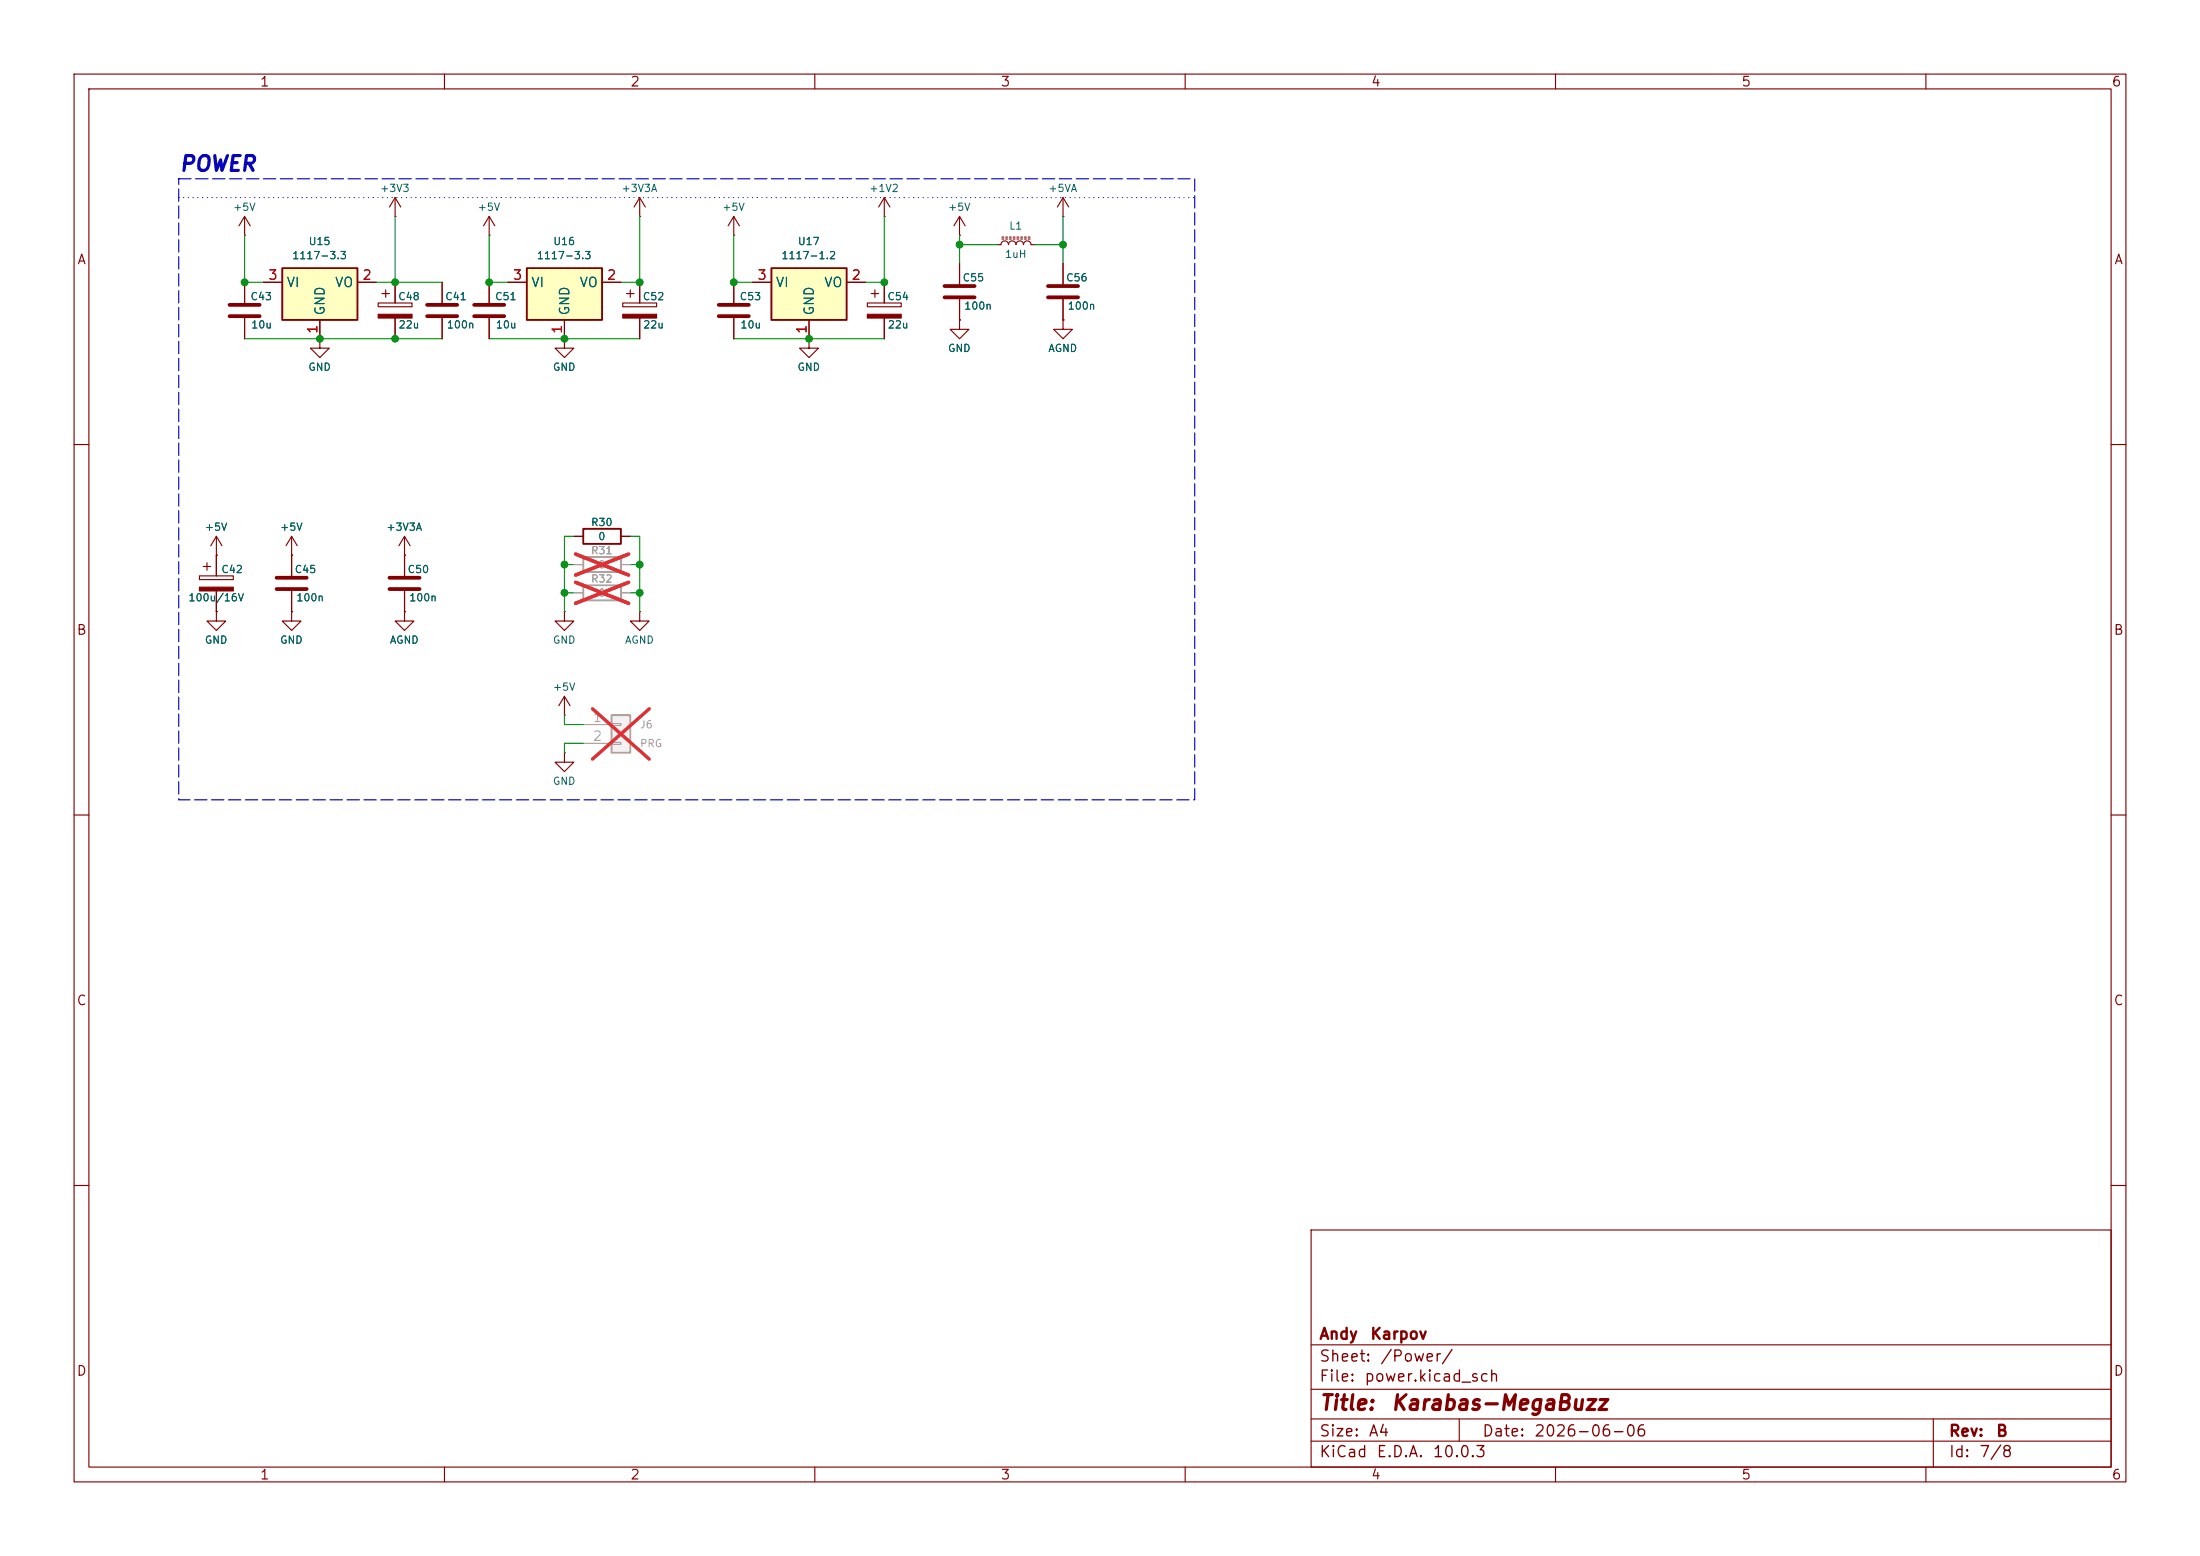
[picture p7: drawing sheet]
<svg xmlns="http://www.w3.org/2000/svg" width="297mm" height="210mm" viewBox="0 0 297 210" stroke-linecap="round" stroke-linejoin="round" font-family="sans-serif">
<g fill="none" stroke="#840000" stroke-width=".15">
<path d="M10 10h277v190h-277zM12 12h273v186h-273zM60 10v2M110 10v2M160 10v2M210 10v2M260 10v2M143.5 29.2h.1M143.5 26.7l-.8 1.2M143.5 26.7l.8 1.2M143.5 26.7v2.5M143.5 35.6v2.8"/>
<path d="M129.5 43.2v1.3h1.3l-1.3 1.2-1.2-1.2h1.2M129.5 43.2h.1M143.5 43.2v1.3h1.3l-1.3 1.2-1.3-1.2h1.3M143.5 43.2h.1M143.5 40.4v2.8M10 60h2M285 60h2M76.2 96.5h.1M76.2 94l-.8 1.3M76.2 94l.8 1.3M76.2 94v2.5M10 110h2"/>
<path d="M285 110h2M10 160h2M177 166h108v32h-108zM285 160h2M60 198v2M110 198v2M160 198v2M177 194.5h108M177 191.5h108M177 187.5h108M177 181.5h108M197 191.5v3"/>
<path d="M210 198v2M260 198v2M261 191.5v6.5"/>
</g>
<path d="M141.5 38.6h4M141.5 40.1h4" fill="none" stroke="#840000" stroke-width=".51"/>
<path d="M82.5 96.5h2.6v5.1h-2.6z" fill="#f0f0f0"/>
<path d="M82.5 96.5h2.6v5.1h-2.6z" fill="none" stroke="#a1a1a1" stroke-width=".25"/>
<path d="M78.7 97.8h3.8M82.5 97.7h1.3v.2h-1.3zM78.7 100.3h3.8M82.5 100.2h1.3v.3h-1.3z" fill="none" stroke="#a1a1a1" stroke-width=".15"/>
<path d="M80 95.7l7.7 6.8M87.7 95.7l-7.7 6.8" fill="none" stroke="#e12e31" stroke-width=".46"/>
<path d="M84.6 39.6h1M85.1 39.1v1M86.4 38.1v2.8M84.1 40.9h4.5v.5h-4.5zM86.4 42.9v2.8M86.4 82.6v1.2h1.2l-1.2 1.3-1.3-1.3h1.3M86.4 82.6h.1" fill="none" stroke="#840000" stroke-width=".15"/>
<path d="M84.1 42.4h4.5v.5h-4.5z" fill="#840000" stroke="#840000" stroke-width=".15"/>
<path d="M71.1 36.2h10.2v7h-10.2z" fill="#ffffc2"/>
<path d="M71.1 36.2h10.2v7h-10.2z" fill="none" stroke="#840000" stroke-width=".25"/>
<g fill="none" stroke="#840000" stroke-width=".15">
<path d="M68.6 38.1h2.5M81.3 38.1h2.5M99.1 31.8h.1M99.1 29.2v2.6M99.1 38.1v2.8M99.1 29.2l-.8 1.3M99.1 29.2l.7 1.3M129.5 31.8h.1M129.5 29.2v2.6M129.5 35.6v2.8M129.5 29.2l-.7 1.3M129.5 29.2l.8 1.3"/>
<path d="M76.2 43.2v2.5M99.1 42.9v2.8M109.2 45.7v1.3h1.3l-1.3 1.3-1.3-1.3h1.3M109.2 45.7h.1M129.5 40.4v2.8M76.2 82.6v1.2h1.3l-1.3 1.3-1.3-1.3h1.3M76.2 82.6h.1"/>
</g>
<path d="M127.5 38.6h4.1M97 41.1h4.1M97 42.7h4.1M127.5 40.1h4.1" fill="none" stroke="#840000" stroke-width=".51"/>
<path d="M104.1 36.2h10.2v7h-10.2z" fill="#ffffc2"/>
<path d="M104.1 36.2h10.2v7h-10.2zM78.7 71.4h5.1v2h-5.1z" fill="none" stroke="#840000" stroke-width=".25"/>
<g fill="none" stroke="#840000" stroke-width=".15">
<path d="M33 31.8h.1M33 29.2l-.7 1.3M33 29.2l.8 1.3M33 29.2v2.6M51.6 39.6h1M52.1 39.1v1M53.3 29.2h.1M53.3 26.7l-.7 1.2M53.3 26.7l.8 1.2M53.3 26.7v2.5M53.3 38.1v2.8M59.7 38.1v2.8"/>
<path d="M66 31.8h.1M66 29.2l-.7 1.3M66 29.2l.8 1.3M66 29.2v2.6M86.4 29.2h.1M86.4 26.7l-.8 1.2M86.4 26.7l.7 1.2M86.4 26.7v2.5M101.6 38.1h2.5M114.3 38.1h2.5M117.6 39.6h1M118.1 39.1v1"/>
<path d="M119.4 29.2h.1M119.4 26.7l-.8 1.2M119.4 26.7l.7 1.2M119.4 26.7v2.5M119.4 38.1v2.8M43.2 45.7v1.3h1.2l-1.2 1.3-1.3-1.3h1.3M43.2 45.7h.1M51.1 40.9h4.5v.5h-4.5zM53.3 42.9v2.8M59.7 42.9v2.8M76.2 45.7v1.3h1.3l-1.3 1.3-1.3-1.3h1.3M76.2 45.7h.1"/>
<path d="M109.2 43.2v2.5M117.1 40.9h4.6v.5h-4.6zM119.4 42.9v2.8M26.9 77.7h4.6v.5h-4.6zM27.4 76.5h1M27.9 75.9v1.1M29.2 74.9h.1M29.2 72.4l-.8 1.3M29.2 72.4l.8 1.3M29.2 72.4v5.3M29.2 79.8v2.8M39.4 74.9h.1"/>
<path d="M39.4 72.4l-.8 1.3M39.4 72.4l.7 1.3M39.4 72.4v5.3M39.4 79.8v2.8M54.6 74.9h.1M54.6 72.4v5.3M54.6 79.8v2.8M54.6 72.4l-.8 1.3M54.6 72.4l.8 1.3M77.5 72.4h1.2M83.8 72.4h1.3M29.2 82.6v1.2h1.3l-1.3 1.3-1.3-1.3h1.3"/>
<path d="M29.2 82.6h.1M39.4 82.6v1.2h1.2l-1.2 1.3-1.3-1.3h1.3M39.4 82.6h.1M54.6 82.6v1.2h1.3l-1.3 1.3-1.3-1.3h1.3M54.6 82.6h.1M76.2 101.6v1.3h1.3l-1.3 1.2-1.3-1.2h1.3M76.2 101.6h.1"/>
</g>
<path d="M57.7 41.1h4M57.7 42.7h4M37.3 78h4.1M37.3 79.5h4.1M52.6 78h4M52.6 79.5h4" fill="none" stroke="#840000" stroke-width=".51"/>
<g fill="#840000" stroke="#840000" stroke-width=".15">
<path d="M26.9 79.2h4.6v.6h-4.6z"/>
<path d="M117.1 42.4h4.6v.5h-4.6z"/>
<path d="M51.1 42.4h4.5v.5h-4.5z"/>
</g>
<path d="M78.7 75.2h5.1v2h-5.1zM78.7 79h5.1v2h-5.1z" fill="none" stroke="#a1a1a1" stroke-width=".25"/>
<path d="M77.5 76.2h1.2M83.8 76.2h1.3M77.5 80h1.2M83.8 80h1.3" fill="none" stroke="#a1a1a1" stroke-width=".15"/>
<path d="M77.7 74.8l7.2 2.8M77.7 78.6l7.2 2.8M84.9 74.8l-7.2 2.8M84.9 78.6l-7.2 2.8" fill="none" stroke="#e12e31" stroke-width=".46"/>
<path d="M38.1 36.2h10.2v7h-10.2z" fill="#ffffc2"/>
<path d="M38.1 36.2h10.2v7h-10.2z" fill="none" stroke="#840000" stroke-width=".25"/>
<g fill="none" stroke="#840000" stroke-width=".15">
<path d="M33 38.1v2.8M35.6 38.1h2.5M48.3 38.1h2.5M53.3 38.1v2.8M59.7 38.1v2.8M66 38.1v2.8M68.6 38.1h2.5M81.3 38.1h2.5M86.4 38.1v2.8M99.1 38.1v2.8M101.6 38.1h2.5M114.3 38.1h2.5"/>
<path d="M119.4 38.1v2.8M129.5 35.6v2.8M134.6 33h.5a.51 .51 0 0 1 .5-.5 .51 .51 0 0 1 .5 .5 .51 .51 0 0 1 .6-.5 .51 .51 0 0 1 .5 .5 .51 .51 0 0 1 .5-.5 .51 .51 0 0 1 .5 .5 .51 .51 0 0 1 .5-.5 .51 .51 0 0 1 .5 .5h.5M135.3 32.3h.2M135.3 32h.2M135.8 32.3h.2M135.8 32h.2M136.3 32.3h.2M136.3 32h.2M136.8 32.3h.2M136.8 32h.2M137.3 32.3h.2"/>
<path d="M137.3 32h.2M137.8 32.3h.2M137.8 32h.2M138.3 32.3h.3M138.3 32h.3M138.8 32.3h.3M138.8 32h.3M143.5 35.6v2.8M33 42.9v2.8M43.2 45.7h.1M43.2 43.2v2.5M53.3 42.9v2.8"/>
<path d="M59.7 42.9v2.8M66 42.9v2.8M76.2 45.7h.1M76.2 43.2v2.5M86.4 42.9v2.8M99.1 42.9v2.8M109.2 45.7h.1M109.2 43.2v2.5M119.4 42.9v2.8M129.5 43.2h.1M129.5 40.4v2.8M143.5 43.2h.1"/>
<path d="M143.5 40.4v2.8M29.2 74.9h.1M29.2 74.9v2.8M29.2 79.8v2.8M39.4 74.9h.1M39.4 74.9v2.8M39.4 79.8v2.8M54.6 74.9h.1M54.6 74.9v2.8M54.6 79.8v2.8M77.5 72.4h1.2M83.8 72.4h1.3"/>
<path d="M29.2 82.6h.1M39.4 82.6h.1M54.6 82.6h.1"/>
</g>
<path d="M31 41.1h4.1M31 42.7h4.1M64 41.1h4.1M64 42.7h4.1" fill="none" stroke="#840000" stroke-width=".51"/>
<path d="M24.1 26.7h137.2" fill="none" stroke="#0000c2" stroke-width=".15" stroke-dasharray="0 .6"/>
<g fill="none" stroke="#009600" stroke-width=".15">
<path d="M33 31.8v6.3h2.6M50.8 38.1h8.9M53.3 29.2v8.9M66 31.8v6.3h2.6M86.4 29.2v8.9h-2.6M99.1 31.8v6.3h2.5M119.4 29.2v8.9h-2.6M129.5 31.8v3.8M129.5 33h5.1M139.7 33h3.8M143.5 29.2v6.4M33 45.7h26.7"/>
<path d="M66 45.7h20.4M99.1 45.7h20.3M76.2 76.2h1.3M77.5 72.4h-1.3v10.2M85.1 72.4h1.3v10.2M85.1 76.2h1.3M76.2 96.5v1.3h2.5M76.2 80h1.3M85.1 80h1.3M78.7 100.3h-2.5v1.3"/>
</g>
<path d="M24.1 24.1h137.2v83.9h-137.2z" fill="none" stroke="#0000c2" stroke-width=".15" stroke-dasharray="1.7 .6"/>
<path d="M77.5 76.2h1.2M83.8 76.2h1.3M77.5 80h1.2M83.8 80h1.3" fill="none" stroke="#a1a1a1" stroke-width=".15"/>
<path d="M77.7 78.6l7.2 2.8M77.7 74.8l7.2 2.8M84.9 78.6l-7.2 2.8M84.9 74.8l-7.2 2.8" fill="none" stroke="#e12e31" stroke-width=".46"/>
<g fill="#009600" stroke="#009600" stroke-width=".14">
<circle cx="33" cy="38.1" r=".46"/>
<circle cx="43.2" cy="45.7" r=".46"/>
<circle cx="66" cy="38.1" r=".46"/>
<circle cx="53.3" cy="45.7" r=".46"/>
<circle cx="53.3" cy="38.1" r=".46"/>
<circle cx="86.4" cy="38.1" r=".46"/>
<circle cx="99.1" cy="38.1" r=".46"/>
<circle cx="143.5" cy="33" r=".46"/>
<circle cx="109.2" cy="45.7" r=".46"/>
<circle cx="119.4" cy="38.1" r=".46"/>
<circle cx="129.5" cy="33" r=".46"/>
<circle cx="86.4" cy="76.2" r=".46"/>
<circle cx="86.4" cy="80" r=".46"/>
<circle cx="76.2" cy="80" r=".46"/>
<circle cx="76.2" cy="76.2" r=".46"/>
<circle cx="76.2" cy="45.7" r=".46"/>
</g>
<text font-size="2" fill="#0000c2" x="24.1" y="23.6">POWER</text>
<g font-size="2" fill="#840000">
<text x="178" y="190.8">Title:</text>
<text x="187.7" y="190.8">Karabas-MegaBuzz</text>
</g>
<g font-size="1.5" fill="#840000">
<text x="178" y="184.2">Sheet:</text>
<text x="178" y="181.2">Andy</text>
<text x="184.9" y="181.2">Karpov</text>
<text x="186.2" y="184.2">/Power/</text>
<text x="178" y="186.9">File:</text>
<text x="184.1" y="186.9">power.kicad_sch</text>
<text x="178" y="197.1">KiCad</text>
<text x="178" y="194.3">Size:</text>
<text x="184.7" y="194.3">A4</text>
<text x="185.7" y="197.1">E.D.A.</text>
<text x="193.3" y="197.1">10.0.3</text>
<text x="200" y="194.3">Date:</text>
<text x="207" y="194.3">2026-06-06</text>
<text x="263" y="194.3">Rev:</text>
<text x="263" y="197.1">Id:</text>
<text x="267.1" y="197.1">7/8</text>
<text x="269.4" y="194.3">B</text>
</g>
<g font-size="1.3" fill="#840000">
<text x="35" y="12">1</text>
<text x="85" y="12">2</text>
<text x="135" y="12">3</text>
<text x="185" y="12">4</text>
<text x="235" y="12">5</text>
<text x="285" y="12">6</text>
<text x="10.3" y="36">A</text>
<text x="285.3" y="36">A</text>
<text x="10.3" y="86">B</text>
<text x="285.3" y="86">B</text>
<text x="10.3" y="136">C</text>
<text x="285.3" y="136">C</text>
<text x="10.3" y="186">D</text>
<text x="285.3" y="186">D</text>
<text x="35" y="200">1</text>
<text x="85" y="200">2</text>
<text x="135" y="200">3</text>
<text x="185" y="200">4</text>
<text x="235" y="200">5</text>
<text x="285" y="200">6</text>
</g>
<g font-size="1.3" fill="#a90000">
<text x="36.1" y="38.1">3</text>
<text x="48.8" y="38.1">2</text>
<text x="69.1" y="38.1">3</text>
<text x="81.8" y="38.1">2</text>
<text x="102.2" y="38.1">3</text>
<text x="114.9" y="38.1">2</text>
<text x="43.2" y="45.2" transform="rotate(-90 43.2 45.2)">1</text>
<text x="76.2" y="45.2" transform="rotate(-90 76.2 45.2)">1</text>
<text x="109.2" y="45.2" transform="rotate(-90 109.2 45.2)">1</text>
</g>
<g font-size="1.3" fill="#006464">
<text x="38.6" y="39.1">VI</text>
<text x="45.1" y="39.1">VO</text>
<text x="71.6" y="39.1">VI</text>
<text x="78.1" y="39.1">VO</text>
<text x="104.6" y="39.1">VI</text>
<text x="111.2" y="39.1">VO</text>
<text x="44.2" y="42.7" transform="rotate(-90 44.2 42.7)">GND</text>
<text x="77.2" y="42.7" transform="rotate(-90 77.2 42.7)">GND</text>
<text x="110.2" y="42.7" transform="rotate(-90 110.2 42.7)">GND</text>
</g>
<g font-size="1.3" fill="#aaa">
<text x="79.9" y="97.8">1</text>
<text x="79.9" y="100.3">2</text>
</g>
<g font-size="1" fill="#006464">
<text x="31.4" y="28.7">+5V</text>
<text x="51.2" y="26.2">+3V3</text>
<text x="64.4" y="28.7">+5V</text>
<text x="83.8" y="26.2">+3V3A</text>
<text x="97.4" y="28.7">+5V</text>
<text x="117.3" y="26.2">+1V2</text>
<text x="127.9" y="28.7">+5V</text>
<text x="141.4" y="26.2">+5VA</text>
<text x="39.4" y="35.2">1117-3.3</text>
<text x="41.6" y="33.3">U15</text>
<text x="72.4" y="35.2">1117-3.3</text>
<text x="74.6" y="33.3">U16</text>
<text x="105.4" y="35.2">1117-1.2</text>
<text x="107.6" y="33.3">U17</text>
<text x="135.6" y="35">1uH</text>
<text x="136.2" y="31.2">L1</text>
<text x="33.7" y="40.8">C43</text>
<text x="53.7" y="40.8">C48</text>
<text x="60" y="40.8">C41</text>
<text x="66.8" y="40.8">C51</text>
<text x="86.7" y="40.8">C52</text>
<text x="99.8" y="40.8">C53</text>
<text x="119.7" y="40.8">C54</text>
<text x="129.9" y="38.2">C55</text>
<text x="143.8" y="38.2">C56</text>
<text x="33.8" y="44.6">10u</text>
<text x="53.7" y="44.6">22u</text>
<text x="60.2" y="44.6">100n</text>
<text x="66.9" y="44.6">10u</text>
<text x="86.7" y="44.6">22u</text>
<text x="99.9" y="44.6">10u</text>
<text x="119.8" y="44.6">22u</text>
<text x="127.9" y="47.7">GND</text>
<text x="130.1" y="42">100n</text>
<text x="141.4" y="47.7">AGND</text>
<text x="144.1" y="42">100n</text>
<text x="41.5" y="50.3">GND</text>
<text x="74.6" y="50.3">GND</text>
<text x="107.6" y="50.3">GND</text>
<text x="27.6" y="71.9">+5V</text>
<text x="37.7" y="71.9">+5V</text>
<text x="52.1" y="71.9">+3V3A</text>
<text x="79.7" y="71.2">R30</text>
<text x="29.8" y="77.6">C42</text>
<text x="39.7" y="77.6">C45</text>
<text x="54.9" y="77.6">C50</text>
<text x="80.7" y="73.1">0</text>
<text x="25.4" y="81.4">100u/16V</text>
<text x="39.9" y="81.4">100n</text>
<text x="55.2" y="81.4">100n</text>
<text x="27.6" y="87.1">GND</text>
<text x="37.7" y="87.1">GND</text>
<text x="52.5" y="87.1">AGND</text>
<text x="74.6" y="87.1">GND</text>
<text x="84.3" y="87.1">AGND</text>
<text x="74.6" y="93.5">+5V</text>
<text x="74.6" y="106.2">GND</text>
</g>
<g font-size="1" fill="#989898">
<text x="79.7" y="75.1">R31</text>
<text x="80.7" y="77">0</text>
<text x="79.7" y="78.9">R32</text>
<text x="80.7" y="80.8">0</text>
<text x="86.3" y="101.1">PRG</text>
<text x="86.3" y="98.5">J6</text>
</g>
</svg>
